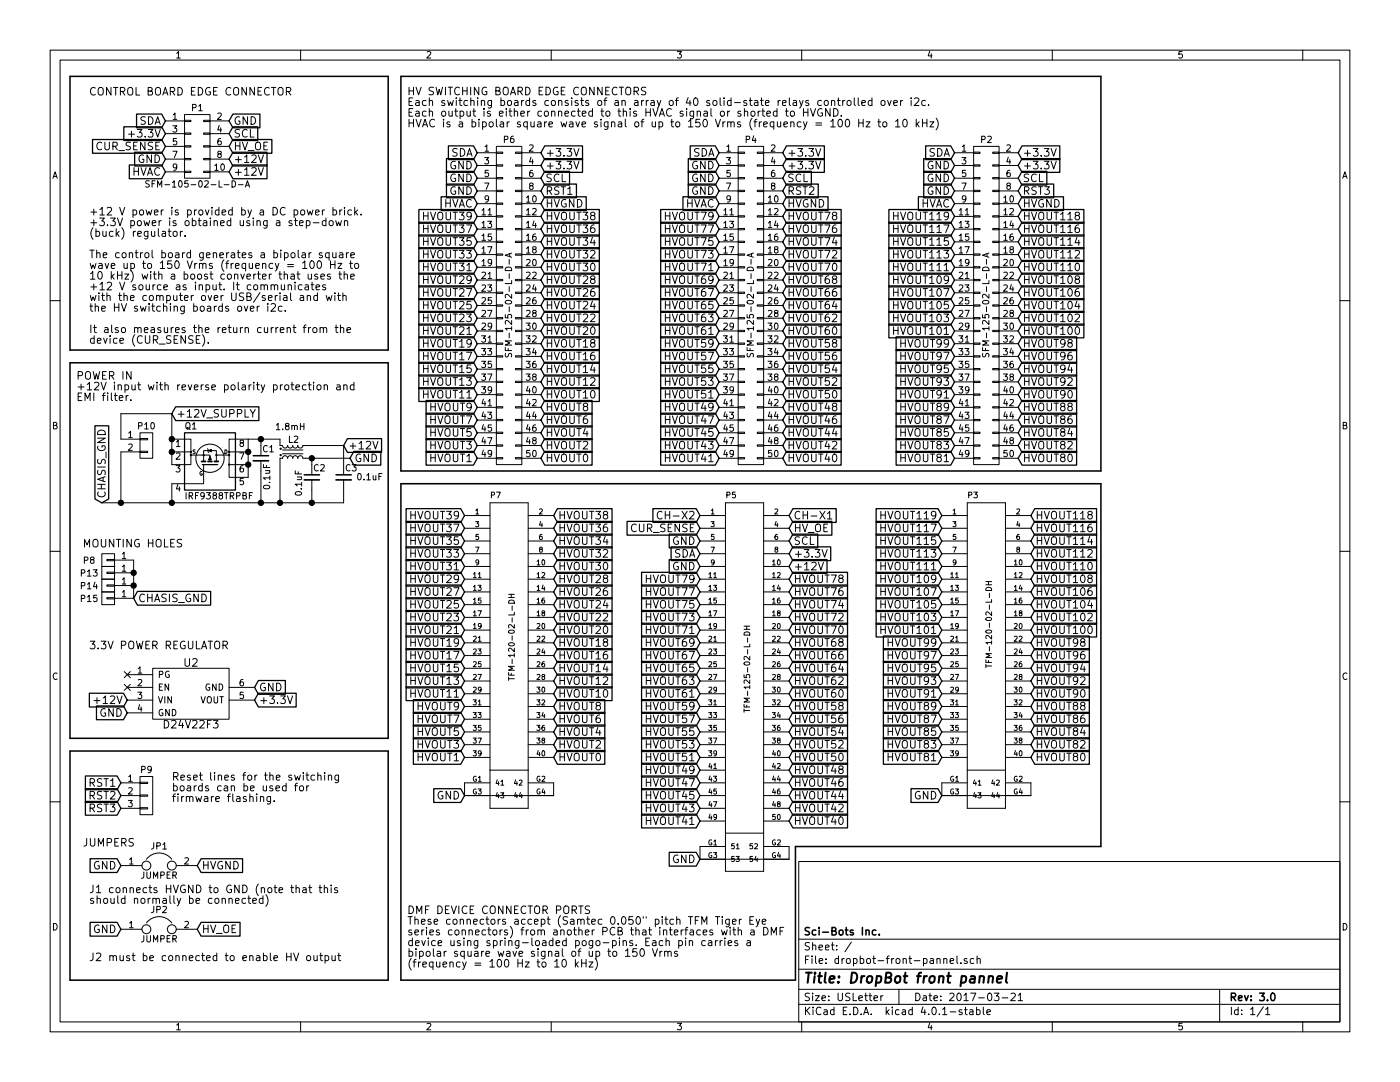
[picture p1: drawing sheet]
EESchema Schematic File Version 2
LIBS:power
LIBS:device
LIBS:transistors
LIBS:conn
LIBS:linear
LIBS:regul
LIBS:74xx
LIBS:cmos4000
LIBS:adc-dac
LIBS:memory
LIBS:xilinx
LIBS:microcontrollers
LIBS:dsp
LIBS:microchip
LIBS:analog_switches
LIBS:motorola
LIBS:texas
LIBS:intel
LIBS:audio
LIBS:interface
LIBS:digital-audio
LIBS:philips
LIBS:display
LIBS:cypress
LIBS:siliconi
LIBS:opto
LIBS:atmel
LIBS:contrib
LIBS:valves
LIBS:wheelerlab
LIBS:dropbot-front-pannel-cache
EELAYER 25 0
EELAYER END
$Descr USLetter 11000 8500
encoding utf-8
Sheet 1 1
Title "DropBot front pannel"
Date "2017-03-21"
Rev "3.0"
Comp "Sci-Bots Inc."
Comment1 ""
Comment2 ""
Comment3 ""
Comment4 ""
$EndDescr
Text Notes 700  750  0    60   ~ 0
CONTROL BOARD EDGE CONNECTOR
Text GLabel 1800 950  2    60   Input ~ 0
GND
Text GLabel 1300 950  0    60   Input ~ 0
SDA
Text GLabel 1800 1050 2    60   Input ~ 0
SCL
Text GLabel 1300 1150 0    60   Input ~ 0
CUR_SENSE
Text GLabel 1300 1050 0    60   Input ~ 0
+3.3V
Text GLabel 1300 1350 0    60   Input ~ 0
HVAC
Text GLabel 1800 1350 2    60   Input ~ 0
+12V
Text GLabel 3750 1900 0    60   Input ~ 0
HVOUT35
Text GLabel 4250 1800 2    60   Input ~ 0
HVOUT36
Text GLabel 4250 1700 2    60   Input ~ 0
HVOUT38
Text GLabel 3750 1800 0    60   Input ~ 0
HVOUT37
Text GLabel 4250 3600 2    60   Input ~ 0
HVOUT0
Text GLabel 3750 1700 0    60   Input ~ 0
HVOUT39
Text GLabel 4250 1900 2    60   Input ~ 0
HVOUT34
Text GLabel 3750 2000 0    60   Input ~ 0
HVOUT33
Text GLabel 3750 2800 0    60   Input ~ 0
HVOUT17
Text GLabel 4250 2700 2    60   Input ~ 0
HVOUT18
Text GLabel 4250 2600 2    60   Input ~ 0
HVOUT20
Text GLabel 3750 2700 0    60   Input ~ 0
HVOUT19
Text GLabel 3750 2500 0    60   Input ~ 0
HVOUT23
Text GLabel 4250 2400 2    60   Input ~ 0
HVOUT24
Text GLabel 4250 2500 2    60   Input ~ 0
HVOUT22
Text GLabel 3750 2600 0    60   Input ~ 0
HVOUT21
Text GLabel 3750 2200 0    60   Input ~ 0
HVOUT29
Text GLabel 4250 2100 2    60   Input ~ 0
HVOUT30
Text GLabel 4250 2000 2    60   Input ~ 0
HVOUT32
Text GLabel 3750 2100 0    60   Input ~ 0
HVOUT31
Text GLabel 3750 2300 0    60   Input ~ 0
HVOUT27
Text GLabel 4250 2200 2    60   Input ~ 0
HVOUT28
Text GLabel 4250 2300 2    60   Input ~ 0
HVOUT26
Text GLabel 3750 2400 0    60   Input ~ 0
HVOUT25
Text GLabel 3750 3200 0    60   Input ~ 0
HVOUT9
Text GLabel 4250 3100 2    60   Input ~ 0
HVOUT10
Text GLabel 4250 3000 2    60   Input ~ 0
HVOUT12
Text GLabel 3750 3100 0    60   Input ~ 0
HVOUT11
Text GLabel 3750 2900 0    60   Input ~ 0
HVOUT15
Text GLabel 4250 2800 2    60   Input ~ 0
HVOUT16
Text GLabel 4250 2900 2    60   Input ~ 0
HVOUT14
Text GLabel 3750 3000 0    60   Input ~ 0
HVOUT13
Text GLabel 3750 3400 0    60   Input ~ 0
HVOUT5
Text GLabel 4250 3300 2    60   Input ~ 0
HVOUT6
Text GLabel 4250 3200 2    60   Input ~ 0
HVOUT8
Text GLabel 3750 3300 0    60   Input ~ 0
HVOUT7
Text GLabel 3750 3500 0    60   Input ~ 0
HVOUT3
Text GLabel 4250 3400 2    60   Input ~ 0
HVOUT4
Text GLabel 4250 3500 2    60   Input ~ 0
HVOUT2
Text GLabel 3750 1600 0    60   Input ~ 0
HVAC
Text GLabel 3750 3600 0    60   Input ~ 0
HVOUT1
Text GLabel 4250 1300 2    60   Input ~ 0
+3.3V
Text GLabel 3750 1200 0    60   Input ~ 0
SDA
Text GLabel 4250 1400 2    60   Input ~ 0
SCL
$Comp
L CONN_02X25 P6
U 1 1
P 4000 2400
F 0 "P6" H 4000 3700 50  0000 C CNN
F 1 "SFM-125-02-L-D-A" V 4000 2400 50  0000 C CNN
F 2 "WheelerLab:SFM-125-02-XXX-D-A" H 4000 1650 50  0001 C CNN
F 3 "" H 4000 1650 50  0000 C CNN
F 4 "SFM-125-02-L-D-A" H 4000 2400 60  0001 C CNN "Mfg_Part_No"
	1    4000 2400
	1    0    0    -1  
$EndComp
Text GLabel 3750 1300 0    60   Input ~ 0
GND
Text GLabel 3750 1400 0    60   Input ~ 0
GND
Text Notes 3200 1000 0    60   ~ 0
HV SWITCHING BOARD EDGE CONNECTORS\nEach switching boards consists of an array of 40 solid-state relays controlled over i2c.\nEach output is either connected to this HVAC signal or shorted to HVGND.\nHVAC is a bipolar square wave signal of up to 150 Vrms (frequency = 100 Hz to 10 kHz)
Text GLabel 4250 1200 2    60   Input ~ 0
+3.3V
Text GLabel 4250 1500 2    60   Input ~ 0
RST1
Text GLabel 3750 1500 0    60   Input ~ 0
GND
Text GLabel 4350 4150 2    60   Input ~ 0
HVOUT36
Text GLabel 4350 4050 2    60   Input ~ 0
HVOUT38
Text GLabel 4350 5950 2    60   Input ~ 0
HVOUT0
Text GLabel 4350 4250 2    60   Input ~ 0
HVOUT34
Text GLabel 4350 5050 2    60   Input ~ 0
HVOUT18
Text GLabel 4350 4950 2    60   Input ~ 0
HVOUT20
Text GLabel 4350 4750 2    60   Input ~ 0
HVOUT24
Text GLabel 4350 4850 2    60   Input ~ 0
HVOUT22
Text GLabel 4350 4450 2    60   Input ~ 0
HVOUT30
Text GLabel 4350 4350 2    60   Input ~ 0
HVOUT32
Text GLabel 4350 4550 2    60   Input ~ 0
HVOUT28
Text GLabel 4350 4650 2    60   Input ~ 0
HVOUT26
Text GLabel 4350 5450 2    60   Input ~ 0
HVOUT10
Text GLabel 4350 5350 2    60   Input ~ 0
HVOUT12
Text GLabel 4350 5150 2    60   Input ~ 0
HVOUT16
Text GLabel 4350 5250 2    60   Input ~ 0
HVOUT14
Text GLabel 4350 5650 2    60   Input ~ 0
HVOUT6
Text GLabel 4350 5550 2    60   Input ~ 0
HVOUT8
Text GLabel 4350 5750 2    60   Input ~ 0
HVOUT4
Text GLabel 4350 5850 2    60   Input ~ 0
HVOUT2
Text GLabel 3650 4250 0    60   Input ~ 0
HVOUT35
Text GLabel 3650 4150 0    60   Input ~ 0
HVOUT37
Text GLabel 3650 4050 0    60   Input ~ 0
HVOUT39
Text GLabel 3650 4350 0    60   Input ~ 0
HVOUT33
Text GLabel 3650 5150 0    60   Input ~ 0
HVOUT17
Text GLabel 3650 5050 0    60   Input ~ 0
HVOUT19
Text GLabel 3650 4850 0    60   Input ~ 0
HVOUT23
Text GLabel 3650 4950 0    60   Input ~ 0
HVOUT21
Text GLabel 3650 4550 0    60   Input ~ 0
HVOUT29
Text GLabel 3650 4450 0    60   Input ~ 0
HVOUT31
Text GLabel 3650 4650 0    60   Input ~ 0
HVOUT27
Text GLabel 3650 4750 0    60   Input ~ 0
HVOUT25
Text GLabel 3650 5550 0    60   Input ~ 0
HVOUT9
Text GLabel 3650 5450 0    60   Input ~ 0
HVOUT11
Text GLabel 3650 5250 0    60   Input ~ 0
HVOUT15
Text GLabel 3650 5350 0    60   Input ~ 0
HVOUT13
Text GLabel 3650 5750 0    60   Input ~ 0
HVOUT5
Text GLabel 3650 5650 0    60   Input ~ 0
HVOUT7
Text GLabel 3650 5850 0    60   Input ~ 0
HVOUT3
Text GLabel 3650 5950 0    60   Input ~ 0
HVOUT1
Text GLabel 5650 1900 0    60   Input ~ 0
HVOUT75
Text GLabel 6150 1800 2    60   Input ~ 0
HVOUT76
Text GLabel 6150 1700 2    60   Input ~ 0
HVOUT78
Text GLabel 5650 1800 0    60   Input ~ 0
HVOUT77
Text GLabel 6150 3600 2    60   Input ~ 0
HVOUT40
Text GLabel 5650 1700 0    60   Input ~ 0
HVOUT79
Text GLabel 6150 1900 2    60   Input ~ 0
HVOUT74
Text GLabel 5650 2000 0    60   Input ~ 0
HVOUT73
Text GLabel 5650 2800 0    60   Input ~ 0
HVOUT57
Text GLabel 6150 2700 2    60   Input ~ 0
HVOUT58
Text GLabel 6150 2600 2    60   Input ~ 0
HVOUT60
Text GLabel 5650 2700 0    60   Input ~ 0
HVOUT59
Text GLabel 5650 2500 0    60   Input ~ 0
HVOUT63
Text GLabel 6150 2400 2    60   Input ~ 0
HVOUT64
Text GLabel 6150 2500 2    60   Input ~ 0
HVOUT62
Text GLabel 5650 2600 0    60   Input ~ 0
HVOUT61
Text GLabel 5650 2200 0    60   Input ~ 0
HVOUT69
Text GLabel 6150 2100 2    60   Input ~ 0
HVOUT70
Text GLabel 6150 2000 2    60   Input ~ 0
HVOUT72
Text GLabel 5650 2100 0    60   Input ~ 0
HVOUT71
Text GLabel 5650 2300 0    60   Input ~ 0
HVOUT67
Text GLabel 6150 2200 2    60   Input ~ 0
HVOUT68
Text GLabel 6150 2300 2    60   Input ~ 0
HVOUT66
Text GLabel 5650 2400 0    60   Input ~ 0
HVOUT65
Text GLabel 5650 3200 0    60   Input ~ 0
HVOUT49
Text GLabel 6150 3100 2    60   Input ~ 0
HVOUT50
Text GLabel 6150 3000 2    60   Input ~ 0
HVOUT52
Text GLabel 5650 3100 0    60   Input ~ 0
HVOUT51
Text GLabel 5650 2900 0    60   Input ~ 0
HVOUT55
Text GLabel 6150 2800 2    60   Input ~ 0
HVOUT56
Text GLabel 6150 2900 2    60   Input ~ 0
HVOUT54
Text GLabel 5650 3000 0    60   Input ~ 0
HVOUT53
Text GLabel 5650 3400 0    60   Input ~ 0
HVOUT45
Text GLabel 6150 3300 2    60   Input ~ 0
HVOUT46
Text GLabel 6150 3200 2    60   Input ~ 0
HVOUT48
Text GLabel 5650 3300 0    60   Input ~ 0
HVOUT47
Text GLabel 5650 3500 0    60   Input ~ 0
HVOUT43
Text GLabel 6150 3400 2    60   Input ~ 0
HVOUT44
Text GLabel 6150 3500 2    60   Input ~ 0
HVOUT42
Text GLabel 5650 3600 0    60   Input ~ 0
HVOUT41
$Comp
L CONN_02X25 P4
U 1 1
P 5900 2400
F 0 "P4" H 5900 3700 50  0000 C CNN
F 1 "SFM-125-02-L-D-A" V 5900 2400 50  0000 C CNN
F 2 "WheelerLab:SFM-125-02-XXX-D-A" H 5900 1650 50  0001 C CNN
F 3 "" H 5900 1650 50  0000 C CNN
F 4 "SFM-125-02-L-D-A" H 5900 2400 60  0001 C CNN "Mfg_Part_No"
	1    5900 2400
	1    0    0    -1  
$EndComp
Text GLabel 7500 1900 0    60   Input ~ 0
HVOUT115
Text GLabel 8000 1800 2    60   Input ~ 0
HVOUT116
Text GLabel 8000 1700 2    60   Input ~ 0
HVOUT118
Text GLabel 7500 1800 0    60   Input ~ 0
HVOUT117
Text GLabel 8000 3600 2    60   Input ~ 0
HVOUT80
Text GLabel 7500 1700 0    60   Input ~ 0
HVOUT119
Text GLabel 8000 1900 2    60   Input ~ 0
HVOUT114
Text GLabel 7500 2000 0    60   Input ~ 0
HVOUT113
Text GLabel 7500 2800 0    60   Input ~ 0
HVOUT97
Text GLabel 8000 2700 2    60   Input ~ 0
HVOUT98
Text GLabel 8000 2600 2    60   Input ~ 0
HVOUT100
Text GLabel 7500 2700 0    60   Input ~ 0
HVOUT99
Text GLabel 7500 2500 0    60   Input ~ 0
HVOUT103
Text GLabel 8000 2400 2    60   Input ~ 0
HVOUT104
Text GLabel 8000 2500 2    60   Input ~ 0
HVOUT102
Text GLabel 7500 2600 0    60   Input ~ 0
HVOUT101
Text GLabel 7500 2200 0    60   Input ~ 0
HVOUT109
Text GLabel 8000 2100 2    60   Input ~ 0
HVOUT110
Text GLabel 8000 2000 2    60   Input ~ 0
HVOUT112
Text GLabel 7500 2100 0    60   Input ~ 0
HVOUT111
Text GLabel 7500 2300 0    60   Input ~ 0
HVOUT107
Text GLabel 8000 2200 2    60   Input ~ 0
HVOUT108
Text GLabel 8000 2300 2    60   Input ~ 0
HVOUT106
Text GLabel 7500 2400 0    60   Input ~ 0
HVOUT105
Text GLabel 7500 3200 0    60   Input ~ 0
HVOUT89
Text GLabel 8000 3100 2    60   Input ~ 0
HVOUT90
Text GLabel 8000 3000 2    60   Input ~ 0
HVOUT92
Text GLabel 7500 3100 0    60   Input ~ 0
HVOUT91
Text GLabel 7500 2900 0    60   Input ~ 0
HVOUT95
Text GLabel 8000 2800 2    60   Input ~ 0
HVOUT96
Text GLabel 8000 2900 2    60   Input ~ 0
HVOUT94
Text GLabel 7500 3000 0    60   Input ~ 0
HVOUT93
Text GLabel 7500 3400 0    60   Input ~ 0
HVOUT85
Text GLabel 8000 3300 2    60   Input ~ 0
HVOUT86
Text GLabel 8000 3200 2    60   Input ~ 0
HVOUT88
Text GLabel 7500 3300 0    60   Input ~ 0
HVOUT87
Text GLabel 7500 3500 0    60   Input ~ 0
HVOUT83
Text GLabel 8000 3400 2    60   Input ~ 0
HVOUT84
Text GLabel 8000 3500 2    60   Input ~ 0
HVOUT82
Text GLabel 7500 3600 0    60   Input ~ 0
HVOUT81
$Comp
L CONN_02X25 P2
U 1 1
P 7750 2400
F 0 "P2" H 7750 3700 50  0000 C CNN
F 1 "SFM-125-02-L-D-A" V 7750 2400 50  0000 C CNN
F 2 "WheelerLab:SFM-125-02-XXX-D-A" H 7750 1650 50  0001 C CNN
F 3 "" H 7750 1650 50  0000 C CNN
F 4 "SFM-125-02-L-D-A" H 7750 2400 60  0001 C CNN "Mfg_Part_No"
	1    7750 2400
	1    0    0    -1  
$EndComp
Text GLabel 5500 4750 0    60   Input ~ 0
HVOUT75
Text GLabel 5500 4650 0    60   Input ~ 0
HVOUT77
Text GLabel 5500 4550 0    60   Input ~ 0
HVOUT79
Text GLabel 5500 4850 0    60   Input ~ 0
HVOUT73
Text GLabel 5500 5650 0    60   Input ~ 0
HVOUT57
Text GLabel 5500 5550 0    60   Input ~ 0
HVOUT59
Text GLabel 5500 5350 0    60   Input ~ 0
HVOUT63
Text GLabel 5500 5450 0    60   Input ~ 0
HVOUT61
Text GLabel 5500 5050 0    60   Input ~ 0
HVOUT69
Text GLabel 5500 4950 0    60   Input ~ 0
HVOUT71
Text GLabel 5500 5150 0    60   Input ~ 0
HVOUT67
Text GLabel 5500 5250 0    60   Input ~ 0
HVOUT65
Text GLabel 5500 6050 0    60   Input ~ 0
HVOUT49
Text GLabel 5500 5950 0    60   Input ~ 0
HVOUT51
Text GLabel 5500 5750 0    60   Input ~ 0
HVOUT55
Text GLabel 5500 5850 0    60   Input ~ 0
HVOUT53
Text GLabel 5500 6250 0    60   Input ~ 0
HVOUT45
Text GLabel 5500 6150 0    60   Input ~ 0
HVOUT47
Text GLabel 5500 6350 0    60   Input ~ 0
HVOUT43
Text GLabel 5500 6450 0    60   Input ~ 0
HVOUT41
Text GLabel 8100 4150 2    60   Input ~ 0
HVOUT116
Text GLabel 8100 4050 2    60   Input ~ 0
HVOUT118
Text GLabel 8100 5950 2    60   Input ~ 0
HVOUT80
Text GLabel 8100 4250 2    60   Input ~ 0
HVOUT114
Text GLabel 8100 5050 2    60   Input ~ 0
HVOUT98
Text GLabel 8100 4950 2    60   Input ~ 0
HVOUT100
Text GLabel 8100 4750 2    60   Input ~ 0
HVOUT104
Text GLabel 8100 4850 2    60   Input ~ 0
HVOUT102
Text GLabel 8100 4450 2    60   Input ~ 0
HVOUT110
Text GLabel 8100 4350 2    60   Input ~ 0
HVOUT112
Text GLabel 8100 4550 2    60   Input ~ 0
HVOUT108
Text GLabel 8100 4650 2    60   Input ~ 0
HVOUT106
Text GLabel 8100 5450 2    60   Input ~ 0
HVOUT90
Text GLabel 8100 5350 2    60   Input ~ 0
HVOUT92
Text GLabel 8100 5150 2    60   Input ~ 0
HVOUT96
Text GLabel 8100 5250 2    60   Input ~ 0
HVOUT94
Text GLabel 8100 5650 2    60   Input ~ 0
HVOUT86
Text GLabel 8100 5550 2    60   Input ~ 0
HVOUT88
Text GLabel 8100 5750 2    60   Input ~ 0
HVOUT84
Text GLabel 8100 5850 2    60   Input ~ 0
HVOUT82
Text GLabel 7400 4250 0    60   Input ~ 0
HVOUT115
Text GLabel 7400 4150 0    60   Input ~ 0
HVOUT117
Text GLabel 7400 4050 0    60   Input ~ 0
HVOUT119
Text GLabel 7400 4350 0    60   Input ~ 0
HVOUT113
Text GLabel 7400 5150 0    60   Input ~ 0
HVOUT97
Text GLabel 7400 5050 0    60   Input ~ 0
HVOUT99
Text GLabel 7400 4850 0    60   Input ~ 0
HVOUT103
Text GLabel 7400 4950 0    60   Input ~ 0
HVOUT101
Text GLabel 7400 4550 0    60   Input ~ 0
HVOUT109
Text GLabel 7400 4450 0    60   Input ~ 0
HVOUT111
Text GLabel 7400 4650 0    60   Input ~ 0
HVOUT107
Text GLabel 7400 4750 0    60   Input ~ 0
HVOUT105
Text GLabel 7400 5550 0    60   Input ~ 0
HVOUT89
Text GLabel 7400 5450 0    60   Input ~ 0
HVOUT91
Text GLabel 7400 5250 0    60   Input ~ 0
HVOUT95
Text GLabel 7400 5350 0    60   Input ~ 0
HVOUT93
Text GLabel 7400 5750 0    60   Input ~ 0
HVOUT85
Text GLabel 7400 5650 0    60   Input ~ 0
HVOUT87
Text GLabel 7400 5850 0    60   Input ~ 0
HVOUT83
Text GLabel 7400 5950 0    60   Input ~ 0
HVOUT81
Text GLabel 4250 1600 2    60   Input ~ 0
HVGND
$Comp
L JUMPER JP1
U 1 1
P 1250 6800
F 0 "JP1" H 1250 6950 50  0000 C CNN
F 1 "JUMPER" H 1250 6720 50  0000 C CNN
F 2 "Resistors_SMD:R_0805" H 1250 6800 50  0001 C CNN
F 3 "" H 1250 6800 50  0000 C CNN
F 4 "RC0805JR-070RL" H 1250 6800 60  0001 C CNN "Mfg_Part_No"
	1    1250 6800
	1    0    0    -1  
$EndComp
Text GLabel 950  6800 0    60   Input ~ 0
GND
Text GLabel 1550 6800 2    60   Input ~ 0
HVGND
$Comp
L JUMPER JP2
U 1 1
P 1250 7300
F 0 "JP2" H 1250 7450 50  0000 C CNN
F 1 "JUMPER" H 1250 7220 50  0000 C CNN
F 2 "Resistors_SMD:R_0805" H 1250 7300 50  0001 C CNN
F 3 "" H 1250 7300 50  0000 C CNN
	1    1250 7300
	1    0    0    -1  
$EndComp
Text GLabel 950  7300 0    60   Input ~ 0
GND
Text GLabel 1800 1150 2    60   Input ~ 0
HV_OE
Text GLabel 1550 7300 2    60   Input ~ 0
HV_OE
$Comp
L CONN_01X03 P9
U 1 1
P 1150 6250
F 0 "P9" H 1150 6450 50  0000 C CNN
F 1 "CONN_01X03" V 1250 6250 50  0001 C CNN
F 2 "Pin_Headers:Pin_Header_Straight_1x03" H 1150 6250 50  0001 C CNN
F 3 "" H 1150 6250 50  0000 C CNN
	1    1150 6250
	1    0    0    -1  
$EndComp
Text GLabel 950  6150 0    60   Input ~ 0
RST1
Text GLabel 950  6250 0    60   Input ~ 0
RST2
Text GLabel 950  6350 0    60   Input ~ 0
RST3
Text Notes 3200 7600 0    60   ~ 0
DMF DEVICE CONNECTOR PORTS\nThese connectors accept (Samtec 0.050" pitch TFM Tiger Eye\nseries connectors) from another PCB that interfaces with a DMF\ndevice using spring-loaded pogo-pins. Each pin carries a\nbipolar square wave signal of up to 150 Vrms\n(frequency = 100 Hz to 10 kHz)
Text Notes 650  6650 0    60   ~ 0
JUMPERS
Text Notes 700  7100 0    60   ~ 0
J1 connects HVGND to GND (note that this\nshould normally be connected)
Text Notes 700  7550 0    60   ~ 0
J2 must be connected to enable HV output
Text Notes 700  2700 0    60   ~ 0
+12 V power is provided by a DC power brick.\n+3.3V power is obtained using a step-down\n(buck) regulator.\n\nThe control board generates a bipolar square\nwave up to 150 Vrms (frequency = 100 Hz to\n10 kHz) with a boost converter that uses the\n+12 V source as input. It communicates\nwith the computer over USB/serial and with\nthe HV switching boards over i2c.\n\nIt also measures the return current from the\ndevice (CUR_SENSE).
Text Notes 1350 6300 0    60   ~ 0
Reset lines for the switching\nboards can be used for\nfirmware flashing.
$Comp
L D24V22F3 U2
U 1 1
P 1500 5450
F 0 "U2" H 1500 5690 60  0000 C CNN
F 1 "D24V22F3" H 1500 5205 60  0000 C CNN
F 2 "WheelerLab:D24V22F" H 1500 5450 60  0001 C CNN
F 3 "" H 1500 5450 60  0000 C CNN
	1    1500 5450
	1    0    0    -1  
$EndComp
Text GLabel 1000 5500 0    60   Input ~ 0
+12V
Text GLabel 1000 5600 0    60   Input ~ 0
GND
NoConn ~ 1000 5300
NoConn ~ 1000 5400
Text GLabel 2000 5500 2    60   Input ~ 0
+3.3V
$Comp
L CONN_01X02 P10
U 1 1
P 1150 3500
F 0 "P10" H 1150 3650 50  0000 C CNN
F 1 "CONN_01X02" V 1250 3500 50  0001 C CNN
F 2 "Connect:bornier2" H 1150 3500 50  0001 C CNN
F 3 "" H 1150 3500 50  0000 C CNN
F 4 "ED2609-ND" H 1150 3500 60  0001 C CNN "Mfg_Part_No"
	1    1150 3500
	1    0    0    -1  
$EndComp
Text GLabel 1350 3250 2    60   Input ~ 0
+12V_SUPPLY
Text Notes 700  5100 0    60   ~ 0
3.3V POWER REGULATOR
Text Notes 600  3150 0    60   ~ 0
POWER IN\n+12V input with reverse polarity protection and\nEMI filter.
$Comp
L IRF9388TRPBF Q1
U 1 1
P 1650 3650
F 0 "Q1" H 1450 3950 50  0000 L CNN
F 1 "IRF9388TRPBF" H 1450 3400 50  0000 L CNN
F 2 "Power_Integrations:SO-8" H 1650 4100 50  0001 C CIN
F 3 "" V 1650 3650 50  0000 L CNN
F 4 "IRF9388TRPBF" H 1650 3650 60  0001 C CNN "Mfg_Part_No"
	1    1650 3650
	1    0    0    -1  
$EndComp
Text GLabel 2700 3500 2    60   Input ~ 0
+12V
Text GLabel 2000 5400 2    60   Input ~ 0
GND
$Comp
L CONN_02X05 P1
U 1 1
P 1550 1150
F 0 "P1" H 1550 1450 50  0000 C CNN
F 1 "SFM-105-02-L-D-A" H 1550 850 50  0000 C CNN
F 2 "WheelerLab:SFM-105-02-XXX-D-A" H 1550 -50 50  0001 C CNN
F 3 "" H 1550 -50 50  0000 C CNN
F 4 "SFM-105-02-L-D-A" H 1550 1150 60  0001 C CNN "Mfg_Part_No"
	1    1550 1150
	1    0    0    -1  
$EndComp
Text GLabel 1800 1250 2    60   Input ~ 0
+12V
Text GLabel 1300 1250 0    60   Input ~ 0
GND
$Comp
L TFM-120-02-X-DH P7
U 1 1
P 3650 4050
F 0 "P7" H 3850 4180 45  0000 L BNN
F 1 "TFM-120-02-L-DH" V 4050 2750 45  0000 L BNN
F 2 "WheelerLab:TFM-120-02-X-DH" H 3680 4200 20  0001 C CNN
F 3 "" H 3650 4050 60  0000 C CNN
F 4 "TFM-120-02-L-DH" H 3650 4050 60  0001 C CNN "Mfg_Part_No"
	1    3650 4050
	1    0    0    -1  
$EndComp
$Comp
L TFM-120-02-X-DH P3
U 1 1
P 7400 4050
F 0 "P3" H 7600 4180 45  0000 L BNN
F 1 "TFM-120-02-L-DH" V 7800 2850 45  0000 L BNN
F 2 "WheelerLab:TFM-120-02-X-DH" H 7430 4200 20  0001 C CNN
F 3 "" H 7400 4050 60  0000 C CNN
F 4 "TFM-120-02-L-DH" H 7400 4050 60  0001 C CNN "Mfg_Part_No"
	1    7400 4050
	1    0    0    -1  
$EndComp
Text GLabel 6200 4650 2    60   Input ~ 0
HVOUT76
Text GLabel 6200 4550 2    60   Input ~ 0
HVOUT78
Text GLabel 6200 6450 2    60   Input ~ 0
HVOUT40
Text GLabel 6200 4750 2    60   Input ~ 0
HVOUT74
Text GLabel 6200 5550 2    60   Input ~ 0
HVOUT58
Text GLabel 6200 5450 2    60   Input ~ 0
HVOUT60
Text GLabel 6200 5250 2    60   Input ~ 0
HVOUT64
Text GLabel 6200 5350 2    60   Input ~ 0
HVOUT62
Text GLabel 6200 4950 2    60   Input ~ 0
HVOUT70
Text GLabel 6200 4850 2    60   Input ~ 0
HVOUT72
Text GLabel 6200 5050 2    60   Input ~ 0
HVOUT68
Text GLabel 6200 5150 2    60   Input ~ 0
HVOUT66
Text GLabel 6200 5950 2    60   Input ~ 0
HVOUT50
Text GLabel 6200 5850 2    60   Input ~ 0
HVOUT52
Text GLabel 6200 5650 2    60   Input ~ 0
HVOUT56
Text GLabel 6200 5750 2    60   Input ~ 0
HVOUT54
Text GLabel 6200 6150 2    60   Input ~ 0
HVOUT46
Text GLabel 6200 6050 2    60   Input ~ 0
HVOUT48
Text GLabel 6200 6250 2    60   Input ~ 0
HVOUT44
Text GLabel 6200 6350 2    60   Input ~ 0
HVOUT42
$Comp
L TFM-125-02-X-DH P5
U 1 1
P 5500 4050
F 0 "P5" H 5700 4180 45  0000 L BNN
F 1 "TFM-125-02-L-DH" V 5900 2500 45  0000 L BNN
F 2 "WheelerLab:TFM-125-02-X-DH" H 5530 4200 20  0001 C CNN
F 3 "" H 5500 4050 60  0000 C CNN
F 4 "TFM-125-02-L-DH" H 5500 4050 60  0001 C CNN "Mfg_Part_No"
	1    5500 4050
	1    0    0    -1  
$EndComp
Wire Bus Line
	550  2750 3050 2750
Wire Bus Line
	3050 2750 3050 600 
Wire Bus Line
	3050 600  550  600 
Wire Bus Line
	550  600  550  2750
Wire Bus Line
	3150 600  3150 3700
Wire Bus Line
	3150 3700 8650 3700
Wire Bus Line
	8650 3700 8650 600 
Wire Bus Line
	8650 600  3150 600 
Wire Bus Line
	3150 3800 3150 7700
Wire Bus Line
	8650 6650 8650 3800
Wire Bus Line
	8650 3800 3150 3800
Wire Bus Line
	3050 5900 550  5900
Wire Bus Line
	550  7700 3050 7700
Wire Bus Line
	3050 7700 3050 5900
Wire Bus Line
	550  5900 550  7700
Wire Bus Line
	550  2850 3050 2850
Wire Bus Line
	3050 2850 3050 5800
Wire Bus Line
	550  5800 550  2850
Wire Wire Line
	950  3450 950  3250
Wire Wire Line
	1350 3250 1350 3650
Connection ~ 1350 3450
Connection ~ 1350 3550
Wire Wire Line
	1950 3450 1950 3750
Connection ~ 1950 3650
Connection ~ 1950 3550
Wire Bus Line
	3150 7700 6250 7700
Wire Bus Line
	6250 7700 6250 6650
Wire Bus Line
	6250 6650 8650 6650
Wire Wire Line
	5500 6650 5500 6750
Wire Wire Line
	5500 6750 6200 6750
Wire Wire Line
	6200 6750 6200 6650
Wire Wire Line
	7400 6150 7400 6250
Wire Wire Line
	8100 6150 8100 6250
Wire Wire Line
	8100 6250 7400 6250
$Comp
L CM_CHOKE L2
U 1 1
P 2300 3550
F 0 "L2" V 2400 3500 50  0000 L CNN
F 1 "1.8mH" V 2500 3450 50  0000 L CNN
F 2 "WheelerLab:RN242-X-02-XXX" H 2350 3550 50  0001 C CNN
F 3 "" H 2350 3550 50  0000 C CNN
F 4 "RN242-6-02-1M8" H 2300 3550 60  0001 C CNN "Mfg_Part_No"
	1    2300 3550
	0    -1   -1   0   
$EndComp
Wire Wire Line
	950  3250 1350 3250
Wire Wire Line
	1950 3450 2200 3450
Wire Wire Line
	2200 3450 2200 3500
Wire Wire Line
	800  3950 2700 3950
Wire Wire Line
	2200 3950 2200 3600
$Comp
L C_Small C1
U 1 1
P 2050 3600
F 0 "C1" H 2060 3670 50  0000 L CNN
F 1 "0.1uF" V 2100 3350 50  0000 L CNN
F 2 "Capacitors_SMD:C_0805" H 2050 3600 50  0001 C CNN
F 3 "" H 2050 3600 50  0000 C CNN
F 4 "CL21B104KBCNNNC" H 2050 3600 60  0001 C CNN "Mfg_Part_No"
	1    2050 3600
	1    0    0    -1  
$EndComp
Connection ~ 2050 3450
Wire Wire Line
	2050 3700 2050 3950
Connection ~ 2050 3950
$Comp
L C_Small C2
U 1 1
P 2450 3750
F 0 "C2" H 2460 3820 50  0000 L CNN
F 1 "0.1uF" V 2350 3600 50  0000 L CNN
F 2 "Capacitors_SMD:C_0805" H 2450 3750 50  0001 C CNN
F 3 "" H 2450 3750 50  0000 C CNN
F 4 "CL21B104KBCNNNC" H 2450 3750 60  0001 C CNN "Mfg_Part_No"
	1    2450 3750
	1    0    0    -1  
$EndComp
$Comp
L C_Small C3
U 1 1
P 2700 3750
F 0 "C3" H 2710 3820 50  0000 L CNN
F 1 "0.1uF" H 2800 3750 50  0000 L CNN
F 2 "Capacitors_SMD:C_0805" H 2700 3750 50  0001 C CNN
F 3 "" H 2700 3750 50  0000 C CNN
F 4 "CL21B104KBCNNNC" H 2700 3750 60  0001 C CNN "Mfg_Part_No"
	1    2700 3750
	1    0    0    -1  
$EndComp
Wire Bus Line
	3050 5800 550  5800
Wire Wire Line
	2400 3500 2700 3500
Wire Wire Line
	2700 3500 2700 3650
Text GLabel 800  3950 1    60   Input ~ 0
CHASIS_GND
Wire Wire Line
	2050 3500 2050 3450
Wire Wire Line
	1350 3800 1350 3950
Connection ~ 1350 3950
Wire Wire Line
	950  3950 950  3550
Text GLabel 2750 3600 2    60   Input ~ 0
GND
Wire Wire Line
	2450 3650 2450 3600
Wire Wire Line
	2400 3600 2750 3600
Connection ~ 2450 3600
$Comp
L CONN_01X01 P8
U 1 1
P 850 4400
F 0 "P8" H 1000 4400 50  0000 C CNN
F 1 "CONN_01X01" V 950 4400 50  0001 C CNN
F 2 "Connect:1pin" H 850 4400 50  0001 C CNN
F 3 "" H 850 4400 50  0000 C CNN
	1    850  4400
	-1   0    0    1   
$EndComp
$Comp
L CONN_01X01 P13
U 1 1
P 850 4500
F 0 "P13" H 1000 4500 50  0000 C CNN
F 1 "CONN_01X01" V 950 4500 50  0001 C CNN
F 2 "Connect:1pin" H 850 4500 50  0001 C CNN
F 3 "" H 850 4500 50  0000 C CNN
	1    850  4500
	-1   0    0    1   
$EndComp
$Comp
L CONN_01X01 P14
U 1 1
P 850 4600
F 0 "P14" H 1000 4600 50  0000 C CNN
F 1 "CONN_01X01" V 950 4600 50  0001 C CNN
F 2 "Connect:1pin" H 850 4600 50  0001 C CNN
F 3 "" H 850 4600 50  0000 C CNN
	1    850  4600
	-1   0    0    1   
$EndComp
$Comp
L CONN_01X01 P15
U 1 1
P 850 4700
F 0 "P15" H 1000 4700 50  0000 C CNN
F 1 "CONN_01X01" V 950 4700 50  0001 C CNN
F 2 "Connect:1pin" H 850 4700 50  0001 C CNN
F 3 "" H 850 4700 50  0000 C CNN
	1    850  4700
	-1   0    0    1   
$EndComp
Text GLabel 1050 4700 2    60   Input ~ 0
CHASIS_GND
Wire Wire Line
	1050 4400 1050 4700
Connection ~ 1050 4500
Connection ~ 1050 4600
Text GLabel 8000 1300 2    60   Input ~ 0
+3.3V
Text GLabel 8000 1400 2    60   Input ~ 0
SCL
Text GLabel 8000 1200 2    60   Input ~ 0
+3.3V
Text GLabel 8000 1500 2    60   Input ~ 0
RST3
Text GLabel 8000 1600 2    60   Input ~ 0
HVGND
Text GLabel 5650 1600 0    60   Input ~ 0
HVAC
Text GLabel 5650 1200 0    60   Input ~ 0
SDA
Text GLabel 5650 1300 0    60   Input ~ 0
GND
Text GLabel 5650 1400 0    60   Input ~ 0
GND
Text GLabel 5650 1500 0    60   Input ~ 0
GND
Text GLabel 7500 1600 0    60   Input ~ 0
HVAC
Text GLabel 7500 1200 0    60   Input ~ 0
SDA
Text GLabel 7500 1300 0    60   Input ~ 0
GND
Text GLabel 7500 1400 0    60   Input ~ 0
GND
Text GLabel 7500 1500 0    60   Input ~ 0
GND
Text GLabel 6150 1300 2    60   Input ~ 0
+3.3V
Text GLabel 6150 1400 2    60   Input ~ 0
SCL
Text GLabel 6150 1200 2    60   Input ~ 0
+3.3V
Text GLabel 6150 1500 2    60   Input ~ 0
RST2
Text GLabel 6150 1600 2    60   Input ~ 0
HVGND
Connection ~ 950  3950
Connection ~ 2200 3950
Wire Wire Line
	2700 3950 2700 3850
Wire Wire Line
	2450 3850 2450 3950
Connection ~ 2450 3950
Text Notes 650  4300 0    60   ~ 0
MOUNTING HOLES
Wire Wire Line
	4350 6250 4350 6150
Wire Wire Line
	3650 6150 3650 6250
Wire Wire Line
	3650 6250 4350 6250
Text GLabel 3650 6250 0    60   Input ~ 0
GND
Text GLabel 5500 6750 0    60   Input ~ 0
GND
Text GLabel 7400 6250 0    60   Input ~ 0
GND
Text GLabel 6200 4050 2    60   Input ~ 0
CH-X1
Text GLabel 5500 4050 0    60   Input ~ 0
CH-X2
Text GLabel 5500 4150 0    60   Input ~ 0
CUR_SENSE
Text GLabel 5500 4250 0    60   Input ~ 0
GND
Text GLabel 5500 4350 0    60   Input ~ 0
SDA
Text GLabel 5500 4450 0    60   Input ~ 0
GND
Text GLabel 6200 4150 2    60   Input ~ 0
HV_OE
Text GLabel 6200 4250 2    60   Input ~ 0
SCL
Text GLabel 6200 4350 2    60   Input ~ 0
+3.3V
Text GLabel 6200 4450 2    60   Input ~ 0
+12V
$EndSCHEMATC
